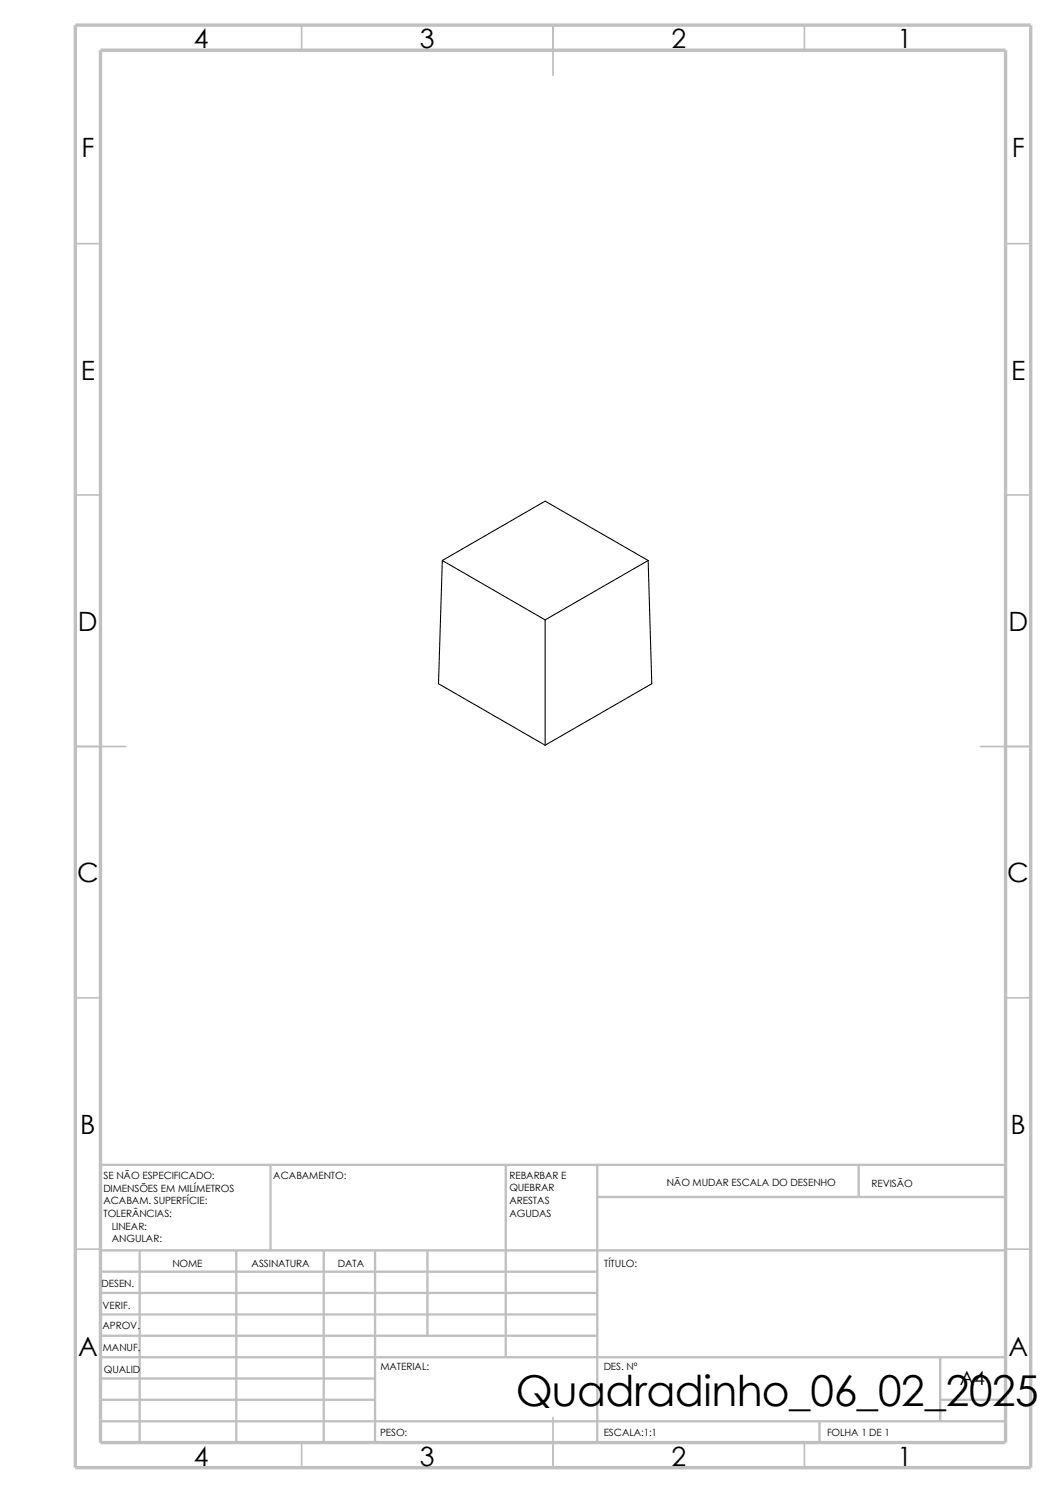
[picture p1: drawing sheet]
<svg xmlns="http://www.w3.org/2000/svg" width="210mm" height="297mm" viewBox="0 0 210 297" stroke-linecap="round" stroke-linejoin="round" font-family="sans-serif">
<g fill="none" stroke="#c0c0c0" stroke-width=".34">
<path d="M60 5v5M110 5v10M160 5v5M15 48.5h5M200 48.5h5M15 98.5h5M200 98.5h5M15 148.5h10M195 148.5h10M15 198.5h5M200 198.5h5M15 248.5h5"/>
<path d="M200 248.5h5M60 287v5M110 282v10M160 287v5"/>
</g>
<g fill="none" stroke="#c0c0c0" stroke-width=".47">
<path d="M53.8 231.7v17.1M100.6 231.7v38.3M118.8 238.1h81.2M118.8 231.7v55.3M170.8 231.7v6.4M200 231.7h-180v55.3M20 257.2h98.8M20 253h98.8M20 248.8h180M27.8 248.8v38.2M47 248.8v38.2M64.4 248.8v38.2"/>
<path d="M74.6 248.8v38.2M85 248.8v16.9M20 278.5h54.6M20 274.2h54.6M20 270h180M20 265.7h98.8M20 261.5h98.8M187 270v12.7M187 278.5h13M20 282.7h180M163 282.7v4.3"/>
</g>
<path d="M15 5h190v287h-190zM20 10h180v277h-180z" fill="none" stroke="#c0c0c0" stroke-width=".68" stroke-linecap="butt"/>
<path d="M88 111.5l-.8 24.5 21.2 12.3M88 111.5l20.4 11.8M88 111.5l20.4-11.8 20.5 11.8M128.9 111.5l-20.5 11.8M128.9 111.5l.7 24.5-21.2 12.3M108.4 123.3v25" fill="none" stroke="#000" stroke-width=".21"/>
<text font-size="8.5" x="102.6" y="279.7">Quadradinho_06_02_2025</text>
<g font-size="5.3">
<text x="38.5" y="9.6">4</text>
<text x="83.5" y="9.6">3</text>
<text x="133.5" y="9.6">2</text>
<text x="178.5" y="9.6">1</text>
<text x="16.2" y="31.3">F</text>
<text x="201.2" y="31.3">F</text>
<text x="16" y="75.6">E</text>
<text x="201.1" y="75.6">E</text>
<text x="15.5" y="125.6">D</text>
<text x="200.6" y="125.6">D</text>
<text x="15.3" y="175.6">C</text>
<text x="200.3" y="175.6">C</text>
<text x="16" y="225.6">B</text>
<text x="201" y="225.6">B</text>
<text x="15.5" y="269.8">A</text>
<text x="200.5" y="269.8">A</text>
<text x="38.5" y="291.6">4</text>
<text x="83.5" y="291.6">3</text>
<text x="133.5" y="291.6">2</text>
<text x="178.5" y="291.6">1</text>
</g>
<text font-size="3.9" x="190.9" y="275.5">A4</text>
<g font-size="2">
<text x="20.6" y="239.6">ACABAM. SUPERFÍCIE:</text>
<text x="20.6" y="234.6">SE NÃO ESPECIFICADO:</text>
<text x="20.6" y="237.1">DIMENSÕES EM MILÍMETROS</text>
<text x="54.4" y="234.6">ACABAMENTO:</text>
<text x="101.3" y="234.5">REBARBAR E</text>
<text x="101.3" y="237">QUEBRAR</text>
<text x="101.3" y="239.5">ARESTAS</text>
<text x="132.6" y="236">NÃO MUDAR ESCALA DO DESENHO</text>
<text x="173.3" y="236.2">REVISÃO</text>
<text x="20.6" y="242.1">TOLERÂNCIAS:</text>
<text x="22.2" y="244.6">LINEAR:</text>
<text x="101.3" y="242">AGUDAS</text>
<text x="22.2" y="247.1">ANGULAR:</text>
<text x="50" y="252">ASSINATURA</text>
<text x="67.2" y="252">DATA</text>
<text x="120.1" y="252">TÍTULO:</text>
<text x="20.2" y="256.1">DESEN.</text>
<text x="34.3" y="252.1">NOME</text>
<text x="20.4" y="260.4">VERIF.</text>
<text x="20.4" y="264.5">APROV.</text>
<text x="20.4" y="268.8">MANUF.</text>
<text x="20.7" y="273.2">QUALID</text>
<text x="75.6" y="272.5">MATERIAL:</text>
<text x="120.1" y="272.5">DES. Nº</text>
<text x="75.6" y="285.6">PESO:</text>
<text x="120.1" y="285.6">ESCALA:1:1</text>
<text x="164.5" y="285.6">FOLHA 1 DE 1</text>
</g>
</svg>
